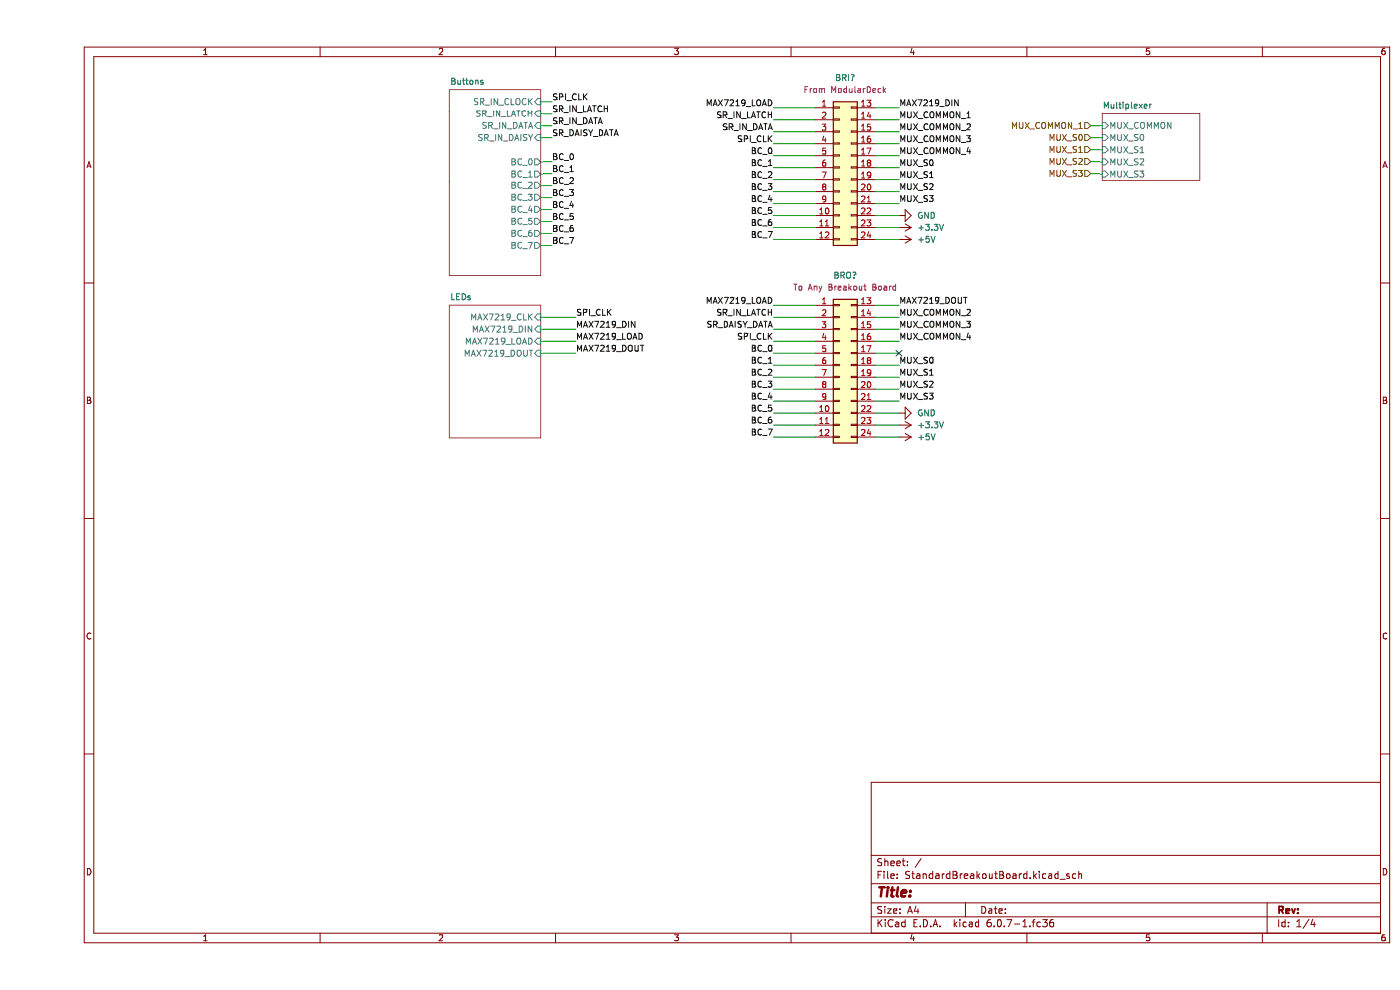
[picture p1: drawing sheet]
(kicad_sch (version 20211123) (generator eeschema)

 (paper "A4")

 (lib_symbols
  (symbol "Connector_Generic:Conn_02x12_Top_Bottom" (pin_names (offset 1.016) hide) (in_bom yes) (on_board yes)
   (property "Reference" "J" (id 0) (at 1.27 15.24 0) (effects (font (size 1.27 1.27))))
   (property "Value" "Conn_02x12_Top_Bottom" (id 1) (at 1.27 -17.78 0) (effects (font (size 1.27 1.27))))
   (property "Footprint" "" (id 2) (at 0 0 0) (effects (font (size 1.27 1.27)) hide))
   (property "Datasheet" "~" (id 3) (at 0 0 0) (effects (font (size 1.27 1.27)) hide))
   (symbol "Conn_02x12_Top_Bottom_1_1"
    (rectangle (start -1.27 -15.113) (end 0 -15.367) (stroke (width 0.1524) (type default) (color 0 0 0 0)) (fill (type none)))
    (rectangle (start -1.27 -12.573) (end 0 -12.827) (stroke (width 0.1524) (type default) (color 0 0 0 0)) (fill (type none)))
    (rectangle (start -1.27 -10.033) (end 0 -10.287) (stroke (width 0.1524) (type default) (color 0 0 0 0)) (fill (type none)))
    (rectangle (start -1.27 -7.493) (end 0 -7.747) (stroke (width 0.1524) (type default) (color 0 0 0 0)) (fill (type none)))
    (rectangle (start -1.27 -4.953) (end 0 -5.207) (stroke (width 0.1524) (type default) (color 0 0 0 0)) (fill (type none)))
    (rectangle (start -1.27 -2.413) (end 0 -2.667) (stroke (width 0.1524) (type default) (color 0 0 0 0)) (fill (type none)))
    (rectangle (start -1.27 0.127) (end 0 -0.127) (stroke (width 0.1524) (type default) (color 0 0 0 0)) (fill (type none)))
    (rectangle (start -1.27 2.667) (end 0 2.413) (stroke (width 0.1524) (type default) (color 0 0 0 0)) (fill (type none)))
    (rectangle (start -1.27 5.207) (end 0 4.953) (stroke (width 0.1524) (type default) (color 0 0 0 0)) (fill (type none)))
    (rectangle (start -1.27 7.747) (end 0 7.493) (stroke (width 0.1524) (type default) (color 0 0 0 0)) (fill (type none)))
    (rectangle (start -1.27 10.287) (end 0 10.033) (stroke (width 0.1524) (type default) (color 0 0 0 0)) (fill (type none)))
    (rectangle (start -1.27 12.827) (end 0 12.573) (stroke (width 0.1524) (type default) (color 0 0 0 0)) (fill (type none)))
    (rectangle (start -1.27 13.97) (end 3.81 -16.51) (stroke (width 0.254) (type default) (color 0 0 0 0)) (fill (type background)))
    (rectangle (start 3.81 -15.113) (end 2.54 -15.367) (stroke (width 0.1524) (type default) (color 0 0 0 0)) (fill (type none)))
    (rectangle (start 3.81 -12.573) (end 2.54 -12.827) (stroke (width 0.1524) (type default) (color 0 0 0 0)) (fill (type none)))
    (rectangle (start 3.81 -10.033) (end 2.54 -10.287) (stroke (width 0.1524) (type default) (color 0 0 0 0)) (fill (type none)))
    (rectangle (start 3.81 -7.493) (end 2.54 -7.747) (stroke (width 0.1524) (type default) (color 0 0 0 0)) (fill (type none)))
    (rectangle (start 3.81 -4.953) (end 2.54 -5.207) (stroke (width 0.1524) (type default) (color 0 0 0 0)) (fill (type none)))
    (rectangle (start 3.81 -2.413) (end 2.54 -2.667) (stroke (width 0.1524) (type default) (color 0 0 0 0)) (fill (type none)))
    (rectangle (start 3.81 0.127) (end 2.54 -0.127) (stroke (width 0.1524) (type default) (color 0 0 0 0)) (fill (type none)))
    (rectangle (start 3.81 2.667) (end 2.54 2.413) (stroke (width 0.1524) (type default) (color 0 0 0 0)) (fill (type none)))
    (rectangle (start 3.81 5.207) (end 2.54 4.953) (stroke (width 0.1524) (type default) (color 0 0 0 0)) (fill (type none)))
    (rectangle (start 3.81 7.747) (end 2.54 7.493) (stroke (width 0.1524) (type default) (color 0 0 0 0)) (fill (type none)))
    (rectangle (start 3.81 10.287) (end 2.54 10.033) (stroke (width 0.1524) (type default) (color 0 0 0 0)) (fill (type none)))
    (rectangle (start 3.81 12.827) (end 2.54 12.573) (stroke (width 0.1524) (type default) (color 0 0 0 0)) (fill (type none)))
    (pin passive line (at -5.08 12.7 0) (length 3.81) (name "Pin_1" (effects (font (size 1.27 1.27)))) (number "1" (effects (font (size 1.27 1.27)))))
    (pin passive line (at -5.08 -10.16 0) (length 3.81) (name "Pin_10" (effects (font (size 1.27 1.27)))) (number "10" (effects (font (size 1.27 1.27)))))
    (pin passive line (at -5.08 -12.7 0) (length 3.81) (name "Pin_11" (effects (font (size 1.27 1.27)))) (number "11" (effects (font (size 1.27 1.27)))))
    (pin passive line (at -5.08 -15.24 0) (length 3.81) (name "Pin_12" (effects (font (size 1.27 1.27)))) (number "12" (effects (font (size 1.27 1.27)))))
    (pin passive line (at 7.62 12.7 180) (length 3.81) (name "Pin_13" (effects (font (size 1.27 1.27)))) (number "13" (effects (font (size 1.27 1.27)))))
    (pin passive line (at 7.62 10.16 180) (length 3.81) (name "Pin_14" (effects (font (size 1.27 1.27)))) (number "14" (effects (font (size 1.27 1.27)))))
    (pin passive line (at 7.62 7.62 180) (length 3.81) (name "Pin_15" (effects (font (size 1.27 1.27)))) (number "15" (effects (font (size 1.27 1.27)))))
    (pin passive line (at 7.62 5.08 180) (length 3.81) (name "Pin_16" (effects (font (size 1.27 1.27)))) (number "16" (effects (font (size 1.27 1.27)))))
    (pin passive line (at 7.62 2.54 180) (length 3.81) (name "Pin_17" (effects (font (size 1.27 1.27)))) (number "17" (effects (font (size 1.27 1.27)))))
    (pin passive line (at 7.62 0 180) (length 3.81) (name "Pin_18" (effects (font (size 1.27 1.27)))) (number "18" (effects (font (size 1.27 1.27)))))
    (pin passive line (at 7.62 -2.54 180) (length 3.81) (name "Pin_19" (effects (font (size 1.27 1.27)))) (number "19" (effects (font (size 1.27 1.27)))))
    (pin passive line (at -5.08 10.16 0) (length 3.81) (name "Pin_2" (effects (font (size 1.27 1.27)))) (number "2" (effects (font (size 1.27 1.27)))))
    (pin passive line (at 7.62 -5.08 180) (length 3.81) (name "Pin_20" (effects (font (size 1.27 1.27)))) (number "20" (effects (font (size 1.27 1.27)))))
    (pin passive line (at 7.62 -7.62 180) (length 3.81) (name "Pin_21" (effects (font (size 1.27 1.27)))) (number "21" (effects (font (size 1.27 1.27)))))
    (pin passive line (at 7.62 -10.16 180) (length 3.81) (name "Pin_22" (effects (font (size 1.27 1.27)))) (number "22" (effects (font (size 1.27 1.27)))))
    (pin passive line (at 7.62 -12.7 180) (length 3.81) (name "Pin_23" (effects (font (size 1.27 1.27)))) (number "23" (effects (font (size 1.27 1.27)))))
    (pin passive line (at 7.62 -15.24 180) (length 3.81) (name "Pin_24" (effects (font (size 1.27 1.27)))) (number "24" (effects (font (size 1.27 1.27)))))
    (pin passive line (at -5.08 7.62 0) (length 3.81) (name "Pin_3" (effects (font (size 1.27 1.27)))) (number "3" (effects (font (size 1.27 1.27)))))
    (pin passive line (at -5.08 5.08 0) (length 3.81) (name "Pin_4" (effects (font (size 1.27 1.27)))) (number "4" (effects (font (size 1.27 1.27)))))
    (pin passive line (at -5.08 2.54 0) (length 3.81) (name "Pin_5" (effects (font (size 1.27 1.27)))) (number "5" (effects (font (size 1.27 1.27)))))
    (pin passive line (at -5.08 0 0) (length 3.81) (name "Pin_6" (effects (font (size 1.27 1.27)))) (number "6" (effects (font (size 1.27 1.27)))))
    (pin passive line (at -5.08 -2.54 0) (length 3.81) (name "Pin_7" (effects (font (size 1.27 1.27)))) (number "7" (effects (font (size 1.27 1.27)))))
    (pin passive line (at -5.08 -5.08 0) (length 3.81) (name "Pin_8" (effects (font (size 1.27 1.27)))) (number "8" (effects (font (size 1.27 1.27)))))
    (pin passive line (at -5.08 -7.62 0) (length 3.81) (name "Pin_9" (effects (font (size 1.27 1.27)))) (number "9" (effects (font (size 1.27 1.27)))))))
  (symbol "power:+3.3V" (power) (pin_names (offset 0)) (in_bom yes) (on_board yes)
   (property "Reference" "#PWR" (id 0) (at 0 -3.81 0) (effects (font (size 1.27 1.27)) hide))
   (property "Value" "+3.3V" (id 1) (at 0 3.556 0) (effects (font (size 1.27 1.27))))
   (property "Footprint" "" (id 2) (at 0 0 0) (effects (font (size 1.27 1.27)) hide))
   (property "Datasheet" "" (id 3) (at 0 0 0) (effects (font (size 1.27 1.27)) hide))
   (symbol "+3.3V_0_1"
    (polyline (pts (xy -0.762 1.27) (xy 0 2.54)) (stroke (width 0) (type default) (color 0 0 0 0)) (fill (type none)))
    (polyline (pts (xy 0 0) (xy 0 2.54)) (stroke (width 0) (type default) (color 0 0 0 0)) (fill (type none)))
    (polyline (pts (xy 0 2.54) (xy 0.762 1.27)) (stroke (width 0) (type default) (color 0 0 0 0)) (fill (type none))))
   (symbol "+3.3V_1_1"
    (pin power_in line (at 0 0 90) (length 0) hide (name "+3.3V" (effects (font (size 1.27 1.27)))) (number "1" (effects (font (size 1.27 1.27)))))))
  (symbol "power:+5V" (power) (pin_names (offset 0)) (in_bom yes) (on_board yes)
   (property "Reference" "#PWR" (id 0) (at 0 -3.81 0) (effects (font (size 1.27 1.27)) hide))
   (property "Value" "+5V" (id 1) (at 0 3.556 0) (effects (font (size 1.27 1.27))))
   (property "Footprint" "" (id 2) (at 0 0 0) (effects (font (size 1.27 1.27)) hide))
   (property "Datasheet" "" (id 3) (at 0 0 0) (effects (font (size 1.27 1.27)) hide))
   (symbol "+5V_0_1"
    (polyline (pts (xy -0.762 1.27) (xy 0 2.54)) (stroke (width 0) (type default) (color 0 0 0 0)) (fill (type none)))
    (polyline (pts (xy 0 0) (xy 0 2.54)) (stroke (width 0) (type default) (color 0 0 0 0)) (fill (type none)))
    (polyline (pts (xy 0 2.54) (xy 0.762 1.27)) (stroke (width 0) (type default) (color 0 0 0 0)) (fill (type none))))
   (symbol "+5V_1_1"
    (pin power_in line (at 0 0 90) (length 0) hide (name "+5V" (effects (font (size 1.27 1.27)))) (number "1" (effects (font (size 1.27 1.27)))))))
  (symbol "power:GND" (power) (pin_names (offset 0)) (in_bom yes) (on_board yes)
   (property "Reference" "#PWR" (id 0) (at 0 -6.35 0) (effects (font (size 1.27 1.27)) hide))
   (property "Value" "GND" (id 1) (at 0 -3.81 0) (effects (font (size 1.27 1.27))))
   (property "Footprint" "" (id 2) (at 0 0 0) (effects (font (size 1.27 1.27)) hide))
   (property "Datasheet" "" (id 3) (at 0 0 0) (effects (font (size 1.27 1.27)) hide))
   (symbol "GND_0_1"
    (polyline (pts (xy 0 0) (xy 0 -1.27) (xy 1.27 -1.27) (xy 0 -2.54) (xy -1.27 -1.27) (xy 0 -1.27)) (stroke (width 0) (type default) (color 0 0 0 0)) (fill (type none))))
   (symbol "GND_1_1"
    (pin power_in line (at 0 0 270) (length 0) hide (name "GND" (effects (font (size 1.27 1.27)))) (number "1" (effects (font (size 1.27 1.27))))))))


 (no_connect (at 182.88 74.93))

 (wire (pts (xy 106.68 69.85) (xy 114.3 69.85)) (stroke (width 0) (type default) (color 0 0 0 0)))
 (wire (pts (xy 106.68 29.21) (xy 109.22 29.21)) (stroke (width 0) (type default) (color 0 0 0 0)))
 (wire (pts (xy 177.8 33.02) (xy 182.88 33.02)) (stroke (width 0) (type default) (color 0 0 0 0)))
 (wire (pts (xy 156.21 25.4) (xy 165.1 25.4)) (stroke (width 0) (type default) (color 0 0 0 0)))
 (wire (pts (xy 177.8 69.85) (xy 182.88 69.85)) (stroke (width 0) (type default) (color 0 0 0 0)))
 (wire (pts (xy 156.21 85.09) (xy 165.1 85.09)) (stroke (width 0) (type default) (color 0 0 0 0)))
 (wire (pts (xy 177.8 90.17) (xy 182.88 90.17)) (stroke (width 0) (type default) (color 0 0 0 0)))
 (wire (pts (xy 156.21 69.85) (xy 165.1 69.85)) (stroke (width 0) (type default) (color 0 0 0 0)))
 (wire (pts (xy 177.8 35.56) (xy 182.88 35.56)) (stroke (width 0) (type default) (color 0 0 0 0)))
 (wire (pts (xy 177.8 22.86) (xy 182.88 22.86)) (stroke (width 0) (type default) (color 0 0 0 0)))
 (wire (pts (xy 177.8 48.26) (xy 182.88 48.26)) (stroke (width 0) (type default) (color 0 0 0 0)))
 (wire (pts (xy 156.21 33.02) (xy 165.1 33.02)) (stroke (width 0) (type default) (color 0 0 0 0)))
 (wire (pts (xy 226.06 31.75) (xy 223.52 31.75)) (stroke (width 0) (type default) (color 0 0 0 0)))
 (wire (pts (xy 156.21 72.39) (xy 165.1 72.39)) (stroke (width 0) (type default) (color 0 0 0 0)))
 (wire (pts (xy 106.68 26.67) (xy 109.22 26.67)) (stroke (width 0) (type default) (color 0 0 0 0)))
 (wire (pts (xy 156.21 50.8) (xy 165.1 50.8)) (stroke (width 0) (type default) (color 0 0 0 0)))
 (wire (pts (xy 156.21 80.01) (xy 165.1 80.01)) (stroke (width 0) (type default) (color 0 0 0 0)))
 (wire (pts (xy 106.68 46.99) (xy 109.22 46.99)) (stroke (width 0) (type default) (color 0 0 0 0)))
 (wire (pts (xy 226.06 36.83) (xy 223.52 36.83)) (stroke (width 0) (type default) (color 0 0 0 0)))
 (wire (pts (xy 156.21 92.71) (xy 165.1 92.71)) (stroke (width 0) (type default) (color 0 0 0 0)))
 (wire (pts (xy 106.68 44.45) (xy 109.22 44.45)) (stroke (width 0) (type default) (color 0 0 0 0)))
 (wire (pts (xy 156.21 64.77) (xy 165.1 64.77)) (stroke (width 0) (type default) (color 0 0 0 0)))
 (wire (pts (xy 106.68 67.31) (xy 114.3 67.31)) (stroke (width 0) (type default) (color 0 0 0 0)))
 (wire (pts (xy 177.8 87.63) (xy 182.88 87.63)) (stroke (width 0) (type default) (color 0 0 0 0)))
 (wire (pts (xy 226.06 29.21) (xy 223.52 29.21)) (stroke (width 0) (type default) (color 0 0 0 0)))
 (wire (pts (xy 156.21 87.63) (xy 165.1 87.63)) (stroke (width 0) (type default) (color 0 0 0 0)))
 (wire (pts (xy 156.21 48.26) (xy 165.1 48.26)) (stroke (width 0) (type default) (color 0 0 0 0)))
 (wire (pts (xy 156.21 45.72) (xy 165.1 45.72)) (stroke (width 0) (type default) (color 0 0 0 0)))
 (wire (pts (xy 106.68 34.29) (xy 109.22 34.29)) (stroke (width 0) (type default) (color 0 0 0 0)))
 (wire (pts (xy 106.68 39.37) (xy 109.22 39.37)) (stroke (width 0) (type default) (color 0 0 0 0)))
 (wire (pts (xy 177.8 27.94) (xy 182.88 27.94)) (stroke (width 0) (type default) (color 0 0 0 0)))
 (wire (pts (xy 177.8 45.72) (xy 182.88 45.72)) (stroke (width 0) (type default) (color 0 0 0 0)))
 (wire (pts (xy 156.21 74.93) (xy 165.1 74.93)) (stroke (width 0) (type default) (color 0 0 0 0)))
 (wire (pts (xy 106.68 21.59) (xy 109.22 21.59)) (stroke (width 0) (type default) (color 0 0 0 0)))
 (wire (pts (xy 156.21 27.94) (xy 165.1 27.94)) (stroke (width 0) (type default) (color 0 0 0 0)))
 (wire (pts (xy 106.68 49.53) (xy 109.22 49.53)) (stroke (width 0) (type default) (color 0 0 0 0)))
 (wire (pts (xy 156.21 82.55) (xy 165.1 82.55)) (stroke (width 0) (type default) (color 0 0 0 0)))
 (wire (pts (xy 177.8 67.31) (xy 182.88 67.31)) (stroke (width 0) (type default) (color 0 0 0 0)))
 (wire (pts (xy 177.8 72.39) (xy 182.88 72.39)) (stroke (width 0) (type default) (color 0 0 0 0)))
 (wire (pts (xy 226.06 34.29) (xy 223.52 34.29)) (stroke (width 0) (type default) (color 0 0 0 0)))
 (wire (pts (xy 156.21 43.18) (xy 165.1 43.18)) (stroke (width 0) (type default) (color 0 0 0 0)))
 (wire (pts (xy 106.68 36.83) (xy 109.22 36.83)) (stroke (width 0) (type default) (color 0 0 0 0)))
 (wire (pts (xy 177.8 80.01) (xy 182.88 80.01)) (stroke (width 0) (type default) (color 0 0 0 0)))
 (wire (pts (xy 177.8 25.4) (xy 182.88 25.4)) (stroke (width 0) (type default) (color 0 0 0 0)))
 (wire (pts (xy 156.21 35.56) (xy 165.1 35.56)) (stroke (width 0) (type default) (color 0 0 0 0)))
 (wire (pts (xy 177.8 40.64) (xy 182.88 40.64)) (stroke (width 0) (type default) (color 0 0 0 0)))
 (wire (pts (xy 177.8 50.8) (xy 182.88 50.8)) (stroke (width 0) (type default) (color 0 0 0 0)))
 (wire (pts (xy 156.21 77.47) (xy 165.1 77.47)) (stroke (width 0) (type default) (color 0 0 0 0)))
 (wire (pts (xy 156.21 67.31) (xy 165.1 67.31)) (stroke (width 0) (type default) (color 0 0 0 0)))
 (wire (pts (xy 106.68 52.07) (xy 109.22 52.07)) (stroke (width 0) (type default) (color 0 0 0 0)))
 (wire (pts (xy 177.8 82.55) (xy 182.88 82.55)) (stroke (width 0) (type default) (color 0 0 0 0)))
 (wire (pts (xy 106.68 74.93) (xy 114.3 74.93)) (stroke (width 0) (type default) (color 0 0 0 0)))
 (wire (pts (xy 156.21 40.64) (xy 165.1 40.64)) (stroke (width 0) (type default) (color 0 0 0 0)))
 (wire (pts (xy 156.21 22.86) (xy 165.1 22.86)) (stroke (width 0) (type default) (color 0 0 0 0)))
 (wire (pts (xy 177.8 92.71) (xy 182.88 92.71)) (stroke (width 0) (type default) (color 0 0 0 0)))
 (wire (pts (xy 177.8 30.48) (xy 182.88 30.48)) (stroke (width 0) (type default) (color 0 0 0 0)))
 (wire (pts (xy 177.8 64.77) (xy 182.88 64.77)) (stroke (width 0) (type default) (color 0 0 0 0)))
 (wire (pts (xy 106.68 72.39) (xy 114.3 72.39)) (stroke (width 0) (type default) (color 0 0 0 0)))
 (wire (pts (xy 156.21 30.48) (xy 165.1 30.48)) (stroke (width 0) (type default) (color 0 0 0 0)))
 (wire (pts (xy 106.68 24.13) (xy 109.22 24.13)) (stroke (width 0) (type default) (color 0 0 0 0)))
 (wire (pts (xy 177.8 85.09) (xy 182.88 85.09)) (stroke (width 0) (type default) (color 0 0 0 0)))
 (wire (pts (xy 106.68 41.91) (xy 109.22 41.91)) (stroke (width 0) (type default) (color 0 0 0 0)))
 (wire (pts (xy 177.8 74.93) (xy 182.88 74.93)) (stroke (width 0) (type default) (color 0 0 0 0)))
 (wire (pts (xy 177.8 77.47) (xy 182.88 77.47)) (stroke (width 0) (type default) (color 0 0 0 0)))
 (wire (pts (xy 177.8 38.1) (xy 182.88 38.1)) (stroke (width 0) (type default) (color 0 0 0 0)))
 (wire (pts (xy 177.8 43.18) (xy 182.88 43.18)) (stroke (width 0) (type default) (color 0 0 0 0)))
 (wire (pts (xy 156.21 38.1) (xy 165.1 38.1)) (stroke (width 0) (type default) (color 0 0 0 0)))
 (wire (pts (xy 156.21 90.17) (xy 165.1 90.17)) (stroke (width 0) (type default) (color 0 0 0 0)))
 (wire (pts (xy 226.06 26.67) (xy 223.52 26.67)) (stroke (width 0) (type default) (color 0 0 0 0)))

 (label "BC_1" (at 156.21 77.47 180) (effects (font (size 1.27 1.27)) (justify right bottom)))
 (label "BC_6" (at 156.21 48.26 180) (effects (font (size 1.27 1.27)) (justify right bottom)))
 (label "MUX_COMMON_2" (at 182.88 27.94 0) (effects (font (size 1.27 1.27)) (justify left bottom)))
 (label "SR_DAISY_DATA" (at 109.22 29.21 0) (effects (font (size 1.27 1.27)) (justify left bottom)))
 (label "MUX_S2" (at 182.88 40.64 0) (effects (font (size 1.27 1.27)) (justify left bottom)))
 (label "BC_4" (at 156.21 43.18 180) (effects (font (size 1.27 1.27)) (justify right bottom)))
 (label "MUX_COMMON_2" (at 182.88 67.31 0) (effects (font (size 1.27 1.27)) (justify left bottom)))
 (label "MAX7219_DIN" (at 182.88 22.86 0) (effects (font (size 1.27 1.27)) (justify left bottom)))
 (label "BC_3" (at 156.21 82.55 180) (effects (font (size 1.27 1.27)) (justify right bottom)))
 (label "BC_2" (at 156.21 80.01 180) (effects (font (size 1.27 1.27)) (justify right bottom)))
 (label "MAX7219_LOAD" (at 156.21 64.77 180) (effects (font (size 1.27 1.27)) (justify right bottom)))
 (label "SR_DAISY_DATA" (at 156.21 69.85 180) (effects (font (size 1.27 1.27)) (justify right bottom)))
 (label "BC_4" (at 109.22 44.45 0) (effects (font (size 1.27 1.27)) (justify left bottom)))
 (label "BC_7" (at 156.21 92.71 180) (effects (font (size 1.27 1.27)) (justify right bottom)))
 (label "SR_IN_LATCH" (at 156.21 67.31 180) (effects (font (size 1.27 1.27)) (justify right bottom)))
 (label "BC_7" (at 156.21 50.8 180) (effects (font (size 1.27 1.27)) (justify right bottom)))
 (label "BC_2" (at 156.21 38.1 180) (effects (font (size 1.27 1.27)) (justify right bottom)))
 (label "BC_6" (at 156.21 90.17 180) (effects (font (size 1.27 1.27)) (justify right bottom)))
 (label "MUX_S0" (at 182.88 77.47 0) (effects (font (size 1.27 1.27)) (justify left bottom)))
 (label "MAX7219_LOAD" (at 114.3 72.39 0) (effects (font (size 1.27 1.27)) (justify left bottom)))
 (label "MUX_S0" (at 182.88 35.56 0) (effects (font (size 1.27 1.27)) (justify left bottom)))
 (label "MAX7219_DOUT" (at 182.88 64.77 0) (effects (font (size 1.27 1.27)) (justify left bottom)))
 (label "MUX_S2" (at 182.88 82.55 0) (effects (font (size 1.27 1.27)) (justify left bottom)))
 (label "BC_0" (at 156.21 74.93 180) (effects (font (size 1.27 1.27)) (justify right bottom)))
 (label "MUX_COMMON_4" (at 182.88 33.02 0) (effects (font (size 1.27 1.27)) (justify left bottom)))
 (label "BC_5" (at 109.22 46.99 0) (effects (font (size 1.27 1.27)) (justify left bottom)))
 (label "BC_7" (at 109.22 52.07 0) (effects (font (size 1.27 1.27)) (justify left bottom)))
 (label "MUX_S3" (at 182.88 85.09 0) (effects (font (size 1.27 1.27)) (justify left bottom)))
 (label "MUX_COMMON_3" (at 182.88 30.48 0) (effects (font (size 1.27 1.27)) (justify left bottom)))
 (label "MUX_COMMON_1" (at 182.88 25.4 0) (effects (font (size 1.27 1.27)) (justify left bottom)))
 (label "BC_0" (at 156.21 33.02 180) (effects (font (size 1.27 1.27)) (justify right bottom)))
 (label "SPI_CLK" (at 114.3 67.31 0) (effects (font (size 1.27 1.27)) (justify left bottom)))
 (label "BC_1" (at 156.21 35.56 180) (effects (font (size 1.27 1.27)) (justify right bottom)))
 (label "MAX7219_DIN" (at 114.3 69.85 0) (effects (font (size 1.27 1.27)) (justify left bottom)))
 (label "BC_4" (at 156.21 85.09 180) (effects (font (size 1.27 1.27)) (justify right bottom)))
 (label "BC_5" (at 156.21 45.72 180) (effects (font (size 1.27 1.27)) (justify right bottom)))
 (label "BC_3" (at 156.21 40.64 180) (effects (font (size 1.27 1.27)) (justify right bottom)))
 (label "MUX_COMMON_3" (at 182.88 69.85 0) (effects (font (size 1.27 1.27)) (justify left bottom)))
 (label "SR_IN_LATCH" (at 156.21 25.4 180) (effects (font (size 1.27 1.27)) (justify right bottom)))
 (label "MAX7219_LOAD" (at 156.21 22.86 180) (effects (font (size 1.27 1.27)) (justify right bottom)))
 (label "BC_2" (at 109.22 39.37 0) (effects (font (size 1.27 1.27)) (justify left bottom)))
 (label "SPI_CLK" (at 156.21 30.48 180) (effects (font (size 1.27 1.27)) (justify right bottom)))
 (label "MUX_S3" (at 182.88 43.18 0) (effects (font (size 1.27 1.27)) (justify left bottom)))
 (label "SPI_CLK" (at 156.21 72.39 180) (effects (font (size 1.27 1.27)) (justify right bottom)))
 (label "SR_IN_DATA" (at 109.22 26.67 0) (effects (font (size 1.27 1.27)) (justify left bottom)))
 (label "SPI_CLK" (at 109.22 21.59 0) (effects (font (size 1.27 1.27)) (justify left bottom)))
 (label "SR_IN_DATA" (at 156.21 27.94 180) (effects (font (size 1.27 1.27)) (justify right bottom)))
 (label "SR_IN_LATCH" (at 109.22 24.13 0) (effects (font (size 1.27 1.27)) (justify left bottom)))
 (label "BC_1" (at 109.22 36.83 0) (effects (font (size 1.27 1.27)) (justify left bottom)))
 (label "MUX_S1" (at 182.88 38.1 0) (effects (font (size 1.27 1.27)) (justify left bottom)))
 (label "MUX_COMMON_4" (at 182.88 72.39 0) (effects (font (size 1.27 1.27)) (justify left bottom)))
 (label "BC_0" (at 109.22 34.29 0) (effects (font (size 1.27 1.27)) (justify left bottom)))
 (label "MAX7219_DOUT" (at 114.3 74.93 0) (effects (font (size 1.27 1.27)) (justify left bottom)))
 (label "BC_5" (at 156.21 87.63 180) (effects (font (size 1.27 1.27)) (justify right bottom)))
 (label "BC_3" (at 109.22 41.91 0) (effects (font (size 1.27 1.27)) (justify left bottom)))
 (label "BC_6" (at 109.22 49.53 0) (effects (font (size 1.27 1.27)) (justify left bottom)))
 (label "MUX_S1" (at 182.88 80.01 0) (effects (font (size 1.27 1.27)) (justify left bottom)))

 (hierarchical_label "MUX_S0" (shape input) (at 223.52 29.21 180) (effects (font (size 1.27 1.27)) (justify right)))
 (hierarchical_label "MUX_S1" (shape input) (at 223.52 31.75 180) (effects (font (size 1.27 1.27)) (justify right)))
 (hierarchical_label "MUX_S3" (shape input) (at 223.52 36.83 180) (effects (font (size 1.27 1.27)) (justify right)))
 (hierarchical_label "MUX_COMMON_1" (shape input) (at 223.52 26.67 180) (effects (font (size 1.27 1.27)) (justify right)))
 (hierarchical_label "MUX_S2" (shape input) (at 223.52 34.29 180) (effects (font (size 1.27 1.27)) (justify right)))

 (symbol (lib_id "power:+3.3V") (at 182.88 48.26 270) (unit 1) (in_bom yes) (on_board yes) (fields_autoplaced)
  (property "Reference" "#PWR?" (id 0) (at 179.07 48.26 0) (effects (font (size 1.27 1.27)) hide))
  (property "Value" "+3.3V" (id 1) (at 186.69 48.2601 90) (effects (font (size 1.27 1.27)) (justify left)))
  (property "Footprint" "" (id 2) (at 182.88 48.26 0) (effects (font (size 1.27 1.27)) hide))
  (property "Datasheet" "" (id 3) (at 182.88 48.26 0) (effects (font (size 1.27 1.27)) hide)) (pin "1"))

 (symbol (lib_id "power:GND") (at 182.88 87.63 90) (unit 1) (in_bom yes) (on_board yes) (fields_autoplaced)
  (property "Reference" "#PWR?" (id 0) (at 189.23 87.63 0) (effects (font (size 1.27 1.27)) hide))
  (property "Value" "GND" (id 1) (at 186.69 87.6299 90) (effects (font (size 1.27 1.27)) (justify right)))
  (property "Footprint" "" (id 2) (at 182.88 87.63 0) (effects (font (size 1.27 1.27)) hide))
  (property "Datasheet" "" (id 3) (at 182.88 87.63 0) (effects (font (size 1.27 1.27)) hide)) (pin "1"))

 (symbol (lib_id "Connector_Generic:Conn_02x12_Top_Bottom") (at 170.18 35.56 0) (unit 1) (in_bom yes) (on_board yes) (fields_autoplaced)
  (property "Reference" "BRI?" (id 0) (at 171.45 16.51 0))
  (property "Value" "Conn_02x12_Top_Bottom" (id 1) (at 171.45 19.05 0) (effects (font (size 1.27 1.27)) hide))
  (property "Footprint" "" (id 2) (at 170.18 35.56 0) (effects (font (size 1.27 1.27)) hide))
  (property "Datasheet" "~" (id 3) (at 170.18 35.56 0) (effects (font (size 1.27 1.27)) hide))
  (property "Description" "From ModularDeck" (id 4) (at 171.45 19.05 0)) (pin "1") (pin "10") (pin "11") (pin "12") (pin "13") (pin "14") (pin "15") (pin "16") (pin "17") (pin "18") (pin "19") (pin "2") (pin "20") (pin "21") (pin "22") (pin "23") (pin "24") (pin "3") (pin "4") (pin "5") (pin "6") (pin "7") (pin "8") (pin "9"))

 (symbol (lib_id "power:GND") (at 182.88 45.72 90) (unit 1) (in_bom yes) (on_board yes) (fields_autoplaced)
  (property "Reference" "#PWR?" (id 0) (at 189.23 45.72 0) (effects (font (size 1.27 1.27)) hide))
  (property "Value" "GND" (id 1) (at 186.69 45.7199 90) (effects (font (size 1.27 1.27)) (justify right)))
  (property "Footprint" "" (id 2) (at 182.88 45.72 0) (effects (font (size 1.27 1.27)) hide))
  (property "Datasheet" "" (id 3) (at 182.88 45.72 0) (effects (font (size 1.27 1.27)) hide)) (pin "1"))

 (symbol (lib_id "power:+5V") (at 182.88 92.71 270) (unit 1) (in_bom yes) (on_board yes) (fields_autoplaced)
  (property "Reference" "#PWR?" (id 0) (at 179.07 92.71 0) (effects (font (size 1.27 1.27)) hide))
  (property "Value" "+5V" (id 1) (at 186.69 92.7101 90) (effects (font (size 1.27 1.27)) (justify left)))
  (property "Footprint" "" (id 2) (at 182.88 92.71 0) (effects (font (size 1.27 1.27)) hide))
  (property "Datasheet" "" (id 3) (at 182.88 92.71 0) (effects (font (size 1.27 1.27)) hide)) (pin "1"))

 (symbol (lib_id "power:+3.3V") (at 182.88 90.17 270) (unit 1) (in_bom yes) (on_board yes) (fields_autoplaced)
  (property "Reference" "#PWR?" (id 0) (at 179.07 90.17 0) (effects (font (size 1.27 1.27)) hide))
  (property "Value" "+3.3V" (id 1) (at 186.69 90.1701 90) (effects (font (size 1.27 1.27)) (justify left)))
  (property "Footprint" "" (id 2) (at 182.88 90.17 0) (effects (font (size 1.27 1.27)) hide))
  (property "Datasheet" "" (id 3) (at 182.88 90.17 0) (effects (font (size 1.27 1.27)) hide)) (pin "1"))

 (symbol (lib_id "Connector_Generic:Conn_02x12_Top_Bottom") (at 170.18 77.47 0) (unit 1) (in_bom yes) (on_board yes) (fields_autoplaced)
  (property "Reference" "BRO?" (id 0) (at 171.45 58.42 0))
  (property "Value" "Conn_02x12_Top_Bottom" (id 1) (at 171.45 60.96 0) (effects (font (size 1.27 1.27)) hide))
  (property "Footprint" "" (id 2) (at 170.18 77.47 0) (effects (font (size 1.27 1.27)) hide))
  (property "Datasheet" "~" (id 3) (at 170.18 77.47 0) (effects (font (size 1.27 1.27)) hide))
  (property "Description" "To Any Breakout Board" (id 4) (at 171.45 60.96 0)) (pin "1") (pin "10") (pin "11") (pin "12") (pin "13") (pin "14") (pin "15") (pin "16") (pin "17") (pin "18") (pin "19") (pin "2") (pin "20") (pin "21") (pin "22") (pin "23") (pin "24") (pin "3") (pin "4") (pin "5") (pin "6") (pin "7") (pin "8") (pin "9"))

 (symbol (lib_id "power:+5V") (at 182.88 50.8 270) (unit 1) (in_bom yes) (on_board yes) (fields_autoplaced)
  (property "Reference" "#PWR?" (id 0) (at 179.07 50.8 0) (effects (font (size 1.27 1.27)) hide))
  (property "Value" "+5V" (id 1) (at 186.69 50.8001 90) (effects (font (size 1.27 1.27)) (justify left)))
  (property "Footprint" "" (id 2) (at 182.88 50.8 0) (effects (font (size 1.27 1.27)) hide))
  (property "Datasheet" "" (id 3) (at 182.88 50.8 0) (effects (font (size 1.27 1.27)) hide)) (pin "1"))

 (sheet (at 87.63 19.05) (size 19.05 39.37) (fields_autoplaced) (stroke (width 0.1524) (type solid) (color 0 0 0 0)) (fill (color 0 0 0 0.0000))
  (property "Sheet name" "Buttons" (id 0) (at 87.63 18.3384 0) (effects (font (size 1.27 1.27)) (justify left bottom)))
  (property "Sheet file" "Buttons.kicad_sch" (id 1) (at 87.63 59.0046 0) (effects (font (size 1.27 1.27)) (justify left top) hide)) (pin "SR_IN_CLOCK" input (at 106.68 21.59 0) (effects (font (size 1.27 1.27)) (justify right))) (pin "SR_IN_LATCH" input (at 106.68 24.13 0) (effects (font (size 1.27 1.27)) (justify right))) (pin "SR_IN_DATA" input (at 106.68 26.67 0) (effects (font (size 1.27 1.27)) (justify right))) (pin "SR_IN_DAISY" input (at 106.68 29.21 0) (effects (font (size 1.27 1.27)) (justify right))) (pin "BC_2" output (at 106.68 39.37 0) (effects (font (size 1.27 1.27)) (justify right))) (pin "BC_6" output (at 106.68 49.53 0) (effects (font (size 1.27 1.27)) (justify right))) (pin "BC_0" output (at 106.68 34.29 0) (effects (font (size 1.27 1.27)) (justify right))) (pin "BC_7" output (at 106.68 52.07 0) (effects (font (size 1.27 1.27)) (justify right))) (pin "BC_5" output (at 106.68 46.99 0) (effects (font (size 1.27 1.27)) (justify right))) (pin "BC_4" output (at 106.68 44.45 0) (effects (font (size 1.27 1.27)) (justify right))) (pin "BC_3" output (at 106.68 41.91 0) (effects (font (size 1.27 1.27)) (justify right))) (pin "BC_1" output (at 106.68 36.83 0) (effects (font (size 1.27 1.27)) (justify right))))

 (sheet (at 226.06 24.13) (size 20.32 13.97) (fields_autoplaced) (stroke (width 0.1524) (type solid) (color 0 0 0 0)) (fill (color 0 0 0 0.0000))
  (property "Sheet name" "Multiplexer" (id 0) (at 226.06 23.4184 0) (effects (font (size 1.27 1.27)) (justify left bottom)))
  (property "Sheet file" "Analog_Multiplexer.kicad_sch" (id 1) (at 226.06 38.6846 0) (effects (font (size 1.27 1.27)) (justify left top) hide)) (pin "MUX_COMMON" input (at 226.06 26.67 180) (effects (font (size 1.27 1.27)) (justify left))) (pin "MUX_S2" input (at 226.06 34.29 180) (effects (font (size 1.27 1.27)) (justify left))) (pin "MUX_S0" input (at 226.06 29.21 180) (effects (font (size 1.27 1.27)) (justify left))) (pin "MUX_S1" input (at 226.06 31.75 180) (effects (font (size 1.27 1.27)) (justify left))) (pin "MUX_S3" input (at 226.06 36.83 180) (effects (font (size 1.27 1.27)) (justify left))))

 (sheet (at 87.63 64.77) (size 19.05 27.94) (fields_autoplaced) (stroke (width 0.1524) (type solid) (color 0 0 0 0)) (fill (color 0 0 0 0.0000))
  (property "Sheet name" "LEDs" (id 0) (at 87.63 64.0584 0) (effects (font (size 1.27 1.27)) (justify left bottom)))
  (property "Sheet file" "LEDs.kicad_sch" (id 1) (at 87.63 93.2946 0) (effects (font (size 1.27 1.27)) (justify left top) hide)) (pin "MAX7219_DIN" input (at 106.68 69.85 0) (effects (font (size 1.27 1.27)) (justify right))) (pin "MAX7219_LOAD" input (at 106.68 72.39 0) (effects (font (size 1.27 1.27)) (justify right))) (pin "MAX7219_CLK" input (at 106.68 67.31 0) (effects (font (size 1.27 1.27)) (justify right))) (pin "MAX7219_DOUT" input (at 106.68 74.93 0) (effects (font (size 1.27 1.27)) (justify right))))

 (sheet_instances (path "" (page "1")) (path "" (page "2")) (path "" (page "3")) (path "" (page "5")))

 (symbol_instances (path "" (reference "#PWR0139") (unit 1) (value "~") (footprint "")) (path "" (reference "#PWR0140") (unit 1) (value "GND") (footprint "")) (path "" (reference "#PWR0141") (unit 1) (value "+5V") (footprint "")) (path "" (reference "#PWR?") (unit 1) (value "+3.3V") (footprint "")) (path "" (reference "#PWR?") (unit 1) (value "+5V") (footprint "")) (path "" (reference "#PWR?") (unit 1) (value "GND") (footprint "")) (path "" (reference "#PWR?") (unit 1) (value "+3.3VADC") (footprint "")) (path "" (reference "#PWR?") (unit 1) (value "GND") (footprint "")) (path "" (reference "#PWR?") (unit 1) (value "+3.3V") (footprint "")) (path "" (reference "#PWR?") (unit 1) (value "+5V") (footprint "")) (path "" (reference "#PWR?") (unit 1) (value "GND") (footprint "")) (path "" (reference "#PWR?") (unit 1) (value "GND") (footprint "")) (path "" (reference "#PWR?") (unit 1) (value "GND") (footprint "")) (path "" (reference "#PWR?") (unit 1) (value "GND") (footprint "")) (path "" (reference "#PWR?") (unit 1) (value "+5V") (footprint "")) (path "" (reference "#PWR?") (unit 1) (value "GND") (footprint "")) (path "" (reference "#PWR?") (unit 1) (value "+3.3V") (footprint "")) (path "" (reference "#PWR?") (unit 1) (value "+3.3VADC") (footprint "")) (path "" (reference "#PWR?") (unit 1) (value "+3.3V") (footprint "")) (path "" (reference "#PWR?") (unit 1) (value "~") (footprint "")) (path "" (reference "#PWR?") (unit 1) (value "+3.3V") (footprint "")) (path "" (reference "#PWR?") (unit 1) (value "+3.3VADC") (footprint "")) (path "" (reference "#PWR?") (unit 1) (value "+5V") (footprint "")) (path "" (reference "#PWR?") (unit 1) (value "GND") (footprint "")) (path "" (reference "AH?") (unit 1) (value "3x08") (footprint "igor_footprint_lib:3x08")) (path "" (reference "AH?") (unit 1) (value "3x08") (footprint "igor_footprint_lib:3x08")) (path "" (reference "AH?") (unit 2) (value "3x08") (footprint "igor_footprint_lib:3x08")) (path "" (reference "AH?") (unit 2) (value "3x08") (footprint "igor_footprint_lib:3x08")) (path "" (reference "AH?") (unit 3) (value "3x08") (footprint "igor_footprint_lib:3x08")) (path "" (reference "AH?") (unit 3) (value "3x08") (footprint "igor_footprint_lib:3x08")) (path "" (reference "BRI?") (unit 1) (value "Conn_02x12_Top_Bottom") (footprint "")) (path "" (reference "BRO?") (unit 1) (value "Conn_02x12_Top_Bottom") (footprint "")) (path "" (reference "C9") (unit 1) (value "100n") (footprint "")) (path "" (reference "C?") (unit 1) (value "100n") (footprint "Capacitor_SMD:C_0402_1005Metric")) (path "" (reference "C?") (unit 1) (value "100n") (footprint "Capacitor_SMD:C_0402_1005Metric")) (path "" (reference "C?") (unit 1) (value "100n") (footprint "Capacitor_SMD:C_0402_1005Metric")) (path "" (reference "C?") (unit 1) (value "100n") (footprint "")) (path "" (reference "D?") (unit 1) (value "~") (footprint "")) (path "" (reference "D?") (unit 1) (value "~") (footprint "")) (path "" (reference "D?") (unit 1) (value "~") (footprint "")) (path "" (reference "D?") (unit 1) (value "~") (footprint "")) (path "" (reference "D?") (unit 1) (value "~") (footprint "")) (path "" (reference "D?") (unit 1) (value "~") (footprint "")) (path "" (reference "D?") (unit 1) (value "~") (footprint "")) (path "" (reference "D?") (unit 1) (value "~") (footprint "")) (path "" (reference "D?") (unit 1) (value "~") (footprint "")) (path "" (reference "D?") (unit 1) (value "~") (footprint "")) (path "" (reference "D?") (unit 1) (value "~") (footprint "")) (path "" (reference "D?") (unit 1) (value "~") (footprint "")) (path "" (reference "D?") (unit 1) (value "~") (footprint "")) (path "" (reference "D?") (unit 1) (value "~") (footprint "")) (path "" (reference "D?") (unit 1) (value "~") (footprint "")) (path "" (reference "D?") (unit 1) (value "~") (footprint "")) (path "" (reference "D?") (unit 1) (value "~") (footprint "")) (path "" (reference "D?") (unit 1) (value "~") (footprint "")) (path "" (reference "D?") (unit 1) (value "~") (footprint "")) (path "" (reference "D?") (unit 1) (value "~") (footprint "")) (path "" (reference "D?") (unit 1) (value "~") (footprint "")) (path "" (reference "D?") (unit 1) (value "~") (footprint "")) (path "" (reference "D?") (unit 1) (value "~") (footprint "")) (path "" (reference "D?") (unit 1) (value "~") (footprint "")) (path "" (reference "D?") (unit 1) (value "~") (footprint "")) (path "" (reference "D?") (unit 1) (value "~") (footprint "")) (path "" (reference "D?") (unit 1) (value "~") (footprint "")) (path "" (reference "D?") (unit 1) (value "~") (footprint "")) (path "" (reference "D?") (unit 1) (value "~") (footprint "")) (path "" (reference "D?") (unit 1) (value "~") (footprint "")) (path "" (reference "D?") (unit 1) (value "~") (footprint "")) (path "" (reference "D?") (unit 1) (value "~") (footprint "")) (path "" (reference "D?") (unit 1) (value "~") (footprint "")) (path "" (reference "D?") (unit 1) (value "~") (footprint "")) (path "" (reference "D?") (unit 1) (value "~") (footprint "")) (path "" (reference "D?") (unit 1) (value "~") (footprint "")) (path "" (reference "D?") (unit 1) (value "~") (footprint "")) (path "" (reference "D?") (unit 1) (value "~") (footprint "")) (path "" (reference "D?") (unit 1) (value "~") (footprint "")) (path "" (reference "D?") (unit 1) (value "~") (footprint "")) (path "" (reference "D?") (unit 1) (value "~") (footprint "")) (path "" (reference "D?") (unit 1) (value "~") (footprint "")) (path "" (reference "D?") (unit 1) (value "~") (footprint "")) (path "" (reference "D?") (unit 1) (value "~") (footprint "")) (path "" (reference "D?") (unit 1) (value "~") (footprint "")) (path "" (reference "D?") (unit 1) (value "~") (footprint "")) (path "" (reference "D?") (unit 1) (value "~") (footprint "")) (path "" (reference "D?") (unit 1) (value "~") (footprint "")) (path "" (reference "D?") (unit 1) (value "~") (footprint "")) (path "" (reference "D?") (unit 1) (value "~") (footprint "")) (path "" (reference "D?") (unit 1) (value "~") (footprint "")) (path "" (reference "D?") (unit 1) (value "~") (footprint "")) (path "" (reference "D?") (unit 1) (value "~") (footprint "")) (path "" (reference "D?") (unit 1) (value "~") (footprint "")) (path "" (reference "D?") (unit 1) (value "~") (footprint "")) (path "" (reference "D?") (unit 1) (value "~") (footprint "")) (path "" (reference "D?") (unit 1) (value "~") (footprint "")) (path "" (reference "D?") (unit 1) (value "~") (footprint "")) (path "" (reference "D?") (unit 1) (value "~") (footprint "")) (path "" (reference "D?") (unit 1) (value "~") (footprint "")) (path "" (reference "D?") (unit 1) (value "~") (footprint "")) (path "" (reference "D?") (unit 1) (value "~") (footprint "")) (path "" (reference "D?") (unit 1) (value "~") (footprint "")) (path "" (reference "D?") (unit 1) (value "~") (footprint "")) (path "" (reference "IH?") (unit 1) (value "~") (footprint "")) (path "" (reference "IH?") (unit 1) (value "~") (footprint "")) (path "" (reference "IH?") (unit 1) (value "~") (footprint "")) (path "" (reference "IH?") (unit 1) (value "~") (footprint "")) (path "" (reference "IH?") (unit 1) (value "~") (footprint "")) (path "" (reference "IH?") (unit 1) (value "~") (footprint "")) (path "" (reference "IH?") (unit 1) (value "~") (footprint "")) (path "" (reference "IH?") (unit 1) (value "~") (footprint "")) (path "" (reference "OH1") (unit 1) (value "~") (footprint "")) (path "" (reference "OH2") (unit 1) (value "~") (footprint "")) (path "" (reference "OH3") (unit 1) (value "~") (footprint "")) (path "" (reference "OH4") (unit 1) (value "~") (footprint "")) (path "" (reference "OH5") (unit 1) (value "~") (footprint "")) (path "" (reference "OH6") (unit 1) (value "~") (footprint "")) (path "" (reference "OH7") (unit 1) (value "~") (footprint "")) (path "" (reference "OH8") (unit 1) (value "~") (footprint "")) (path "" (reference "R?") (unit 1) (value "4.7k") (footprint "Resistor_SMD:R_0402_1005Metric")) (path "" (reference "R?") (unit 1) (value "4.7k") (footprint "Resistor_SMD:R_0402_1005Metric")) (path "" (reference "R?") (unit 1) (value "4.7k") (footprint "Resistor_SMD:R_0402_1005Metric")) (path "" (reference "R?") (unit 1) (value "10k") (footprint "Resistor_SMD:R_0402_1005Metric")) (path "" (reference "R?") (unit 1) (value "4.7k") (footprint "Resistor_SMD:R_0402_1005Metric")) (path "" (reference "R?") (unit 1) (value "4.7k") (footprint "Resistor_SMD:R_0402_1005Metric")) (path "" (reference "R?") (unit 1) (value "4.7k") (footprint "Resistor_SMD:R_0402_1005Metric")) (path "" (reference "R?") (unit 1) (value "4.7k") (footprint "Resistor_SMD:R_0402_1005Metric")) (path "" (reference "R?") (unit 1) (value "4.7k") (footprint "Resistor_SMD:R_0402_1005Metric")) (path "" (reference "U?") (unit 1) (value "TXB0104PW") (footprint "Package_SO:TSSOP-14_4.4x5mm_P0.65mm")) (path "" (reference "U?") (unit 1) (value "74HC165") (footprint "Package_SO:SO-16_3.9x9.9mm_P1.27mm")) (path "" (reference "U?") (unit 1) (value "74HC4067") (footprint "Package_SO:SOIC-24W_7.5x15.4mm_P1.27mm")) (path "" (reference "U?") (unit 1) (value "MAX7219") (footprint "Package_SO:SOIC-24W_7.5x15.4mm_P1.27mm"))))
